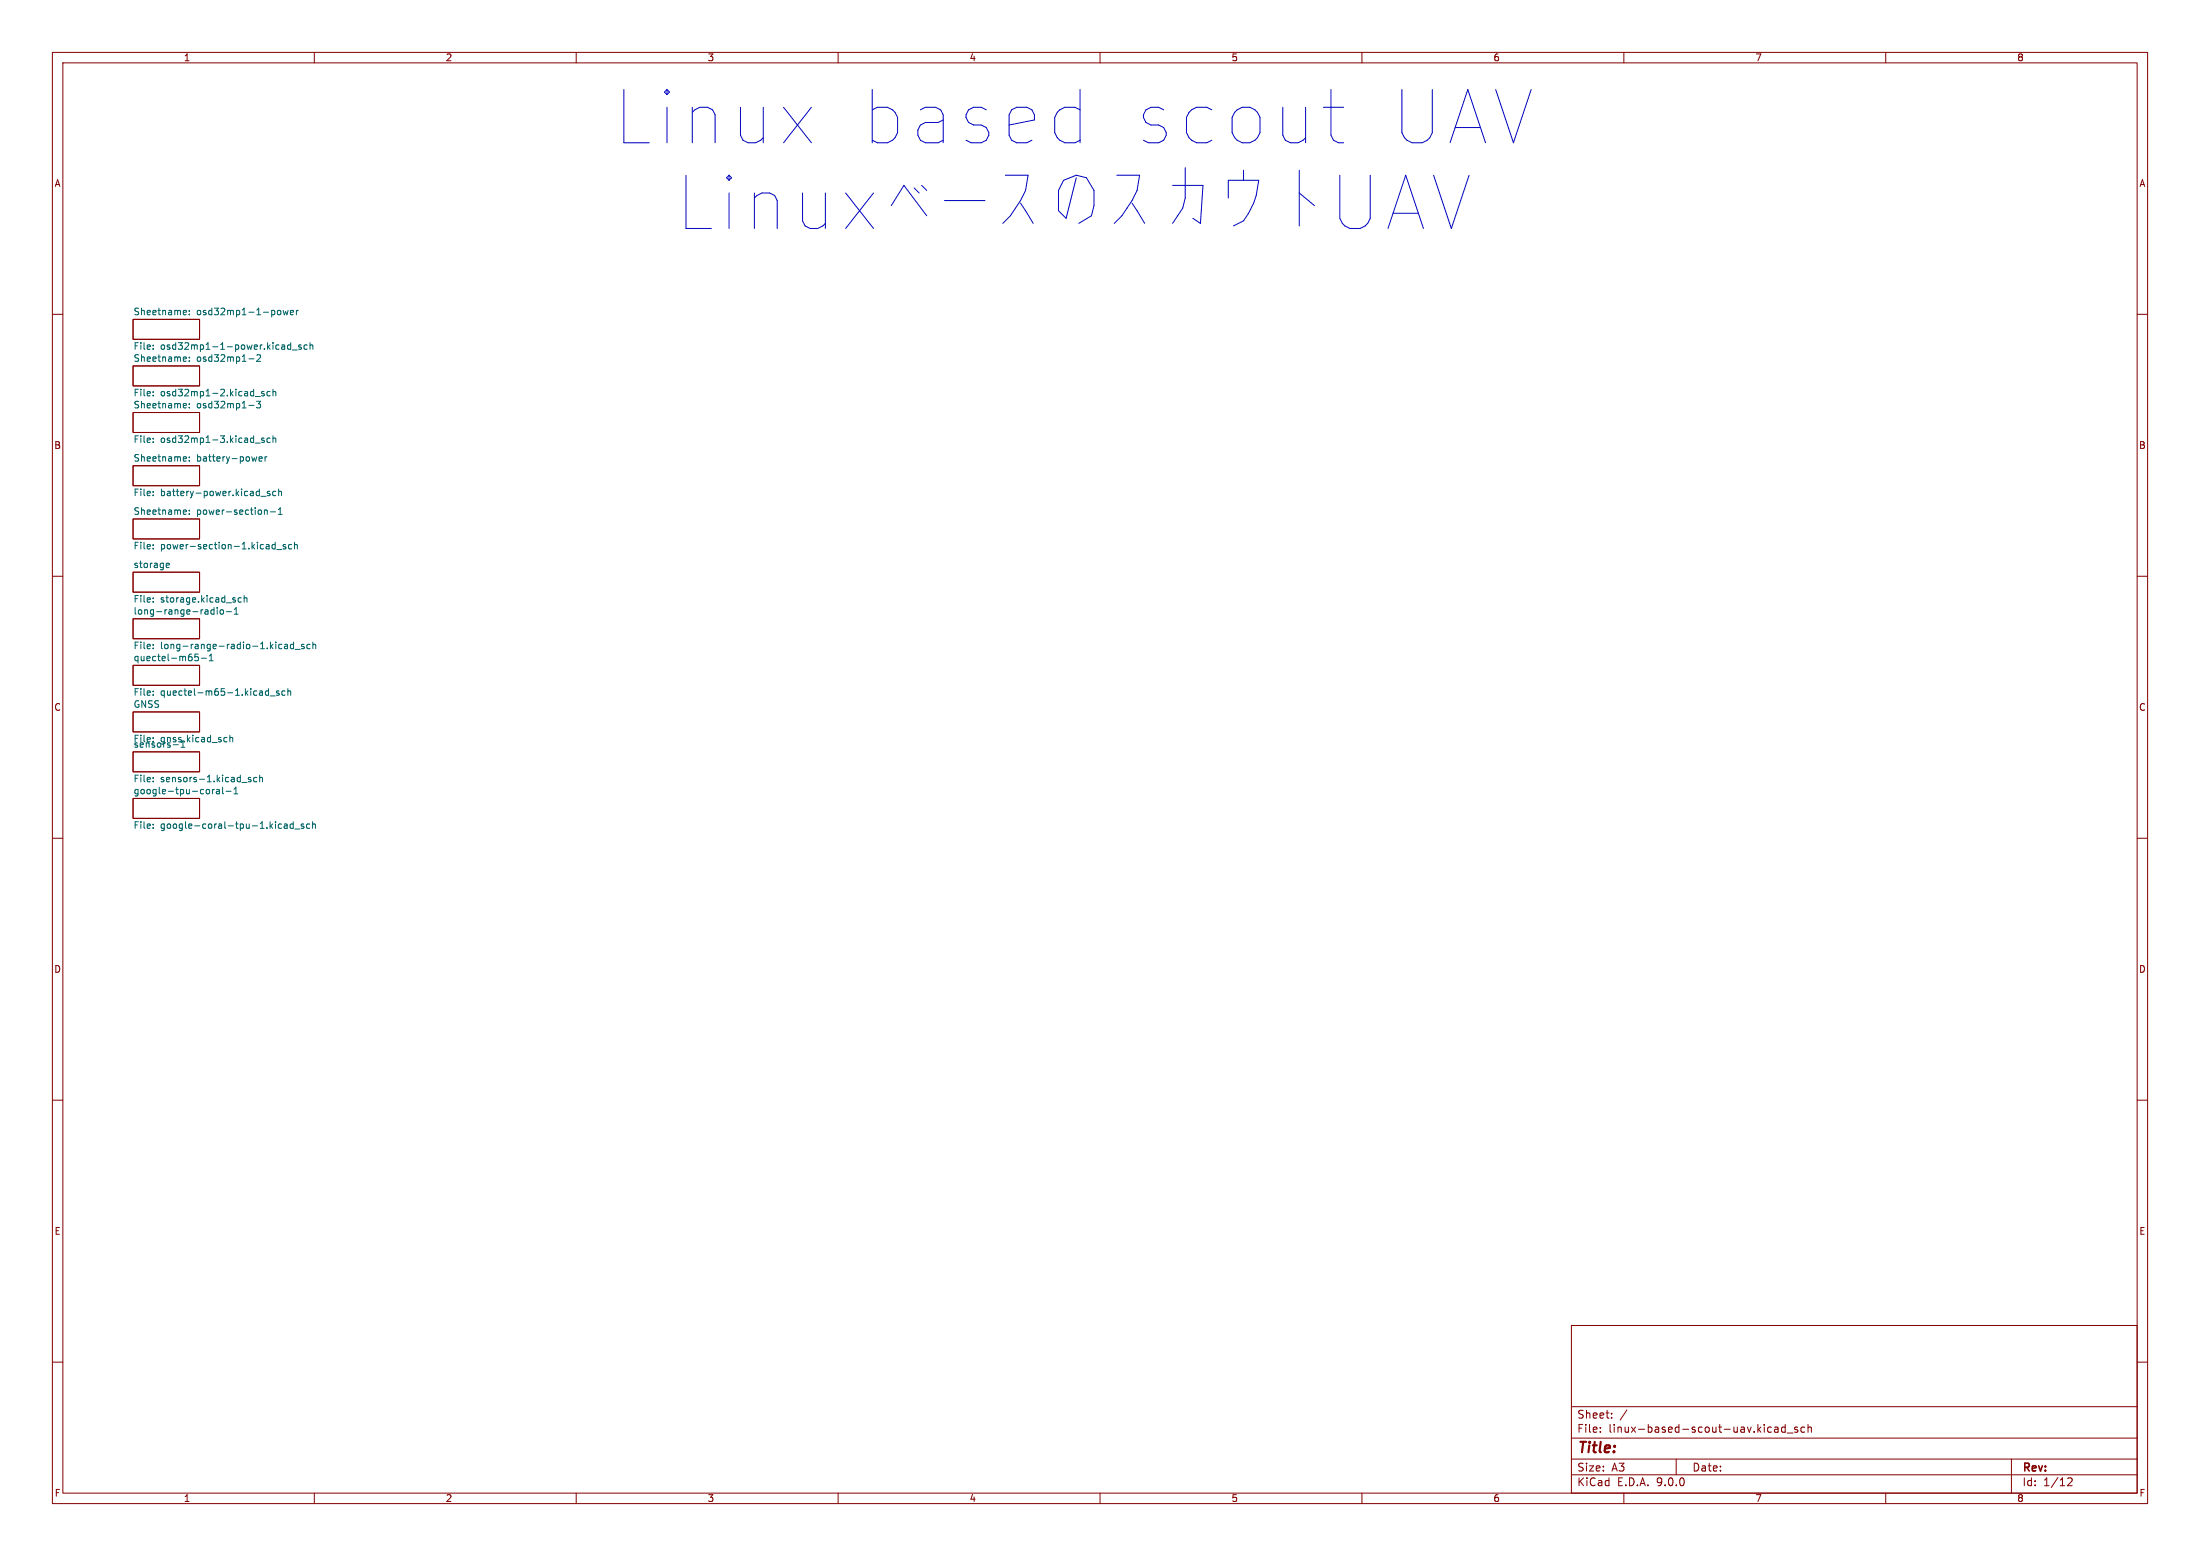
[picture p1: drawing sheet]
<svg xmlns="http://www.w3.org/2000/svg" width="420mm" height="297mm" viewBox="0 0 420 297" stroke-linecap="round" stroke-linejoin="round" font-family="sans-serif">
<g fill="none" stroke="#840000" stroke-width=".19">
<path d="M10 10h400v277h-400zM12 12h396v273h-396zM60 10v2M110 10v2M160 10v2M210 10v2M260 10v2M310 10v2M360 10v2M10 60h2M25.4 69.9h12.7v3.8h-12.7zM25.4 78.7h12.7v3.9h-12.7z"/>
<path d="M25.4 61h12.7v3.8h-12.7zM408 60h2M25.4 88.9h12.7v3.8h-12.7zM25.4 99.1h12.7v3.8h-12.7zM10 110h2M25.4 118.1h12.7v3.8h-12.7zM25.4 109.2h12.7v3.8h-12.7zM408 110h2M25.4 127h12.7v3.8h-12.7zM25.4 135.9h12.7v3.8h-12.7zM10 160h2M25.4 152.4h12.7v3.8h-12.7z"/>
<path d="M25.4 143.5h12.7v3.8h-12.7zM408 160h2M10 210h2M408 210h2M300 253h108v32h-108zM10 260h2M300 278.5h108M300 274.5h108M300 268.5h108M305.5 273.2v.2M305.5 272.5v.1M307.7 270.5v.2"/>
<path d="M307.7 269.8v.1M310.6 269.1l-1.3 1.9M320 278.5v3M337.7 272.4l.5 .1M338.2 273.3l-.5 .1M338.8 272.5h.6v.9M339.4 272.7l-.5 .1a.29 .29 0 0 0-.2 .3 .29 .29 0 0 0 .2 .3l.5-.1M340.8 272.5l-.4-.1-.3 .3 .1 .6h.6M340.8 271.9v1.5M341.2 273.5h1.1M343.2 272.5l-.4-.1-.2 .2 .1 .2 .5 .2v.3h-.6M344.5 272.5l-.4-.1-.3 .3 .1 .6h.6"/>
<path d="M345.2 272.5l.2-.1 .3 .1 .1 .9M345.2 271.9v1.5M384 278.5v6.5M408 260h2M60 285v2M110 285v2M160 285v2M210 285v2M260 285v2M300 281.5h108M310 285v2M360 285v2"/>
<path d="M394.7 282.2l.6-.1 .2 .1 .1 .3-.9 1.1h.9"/>
</g>
<g fill="none" stroke="#006464" stroke-width=".19">
<path d="M35.2 59.2l.3 .1 .1 .2-.6 .2M36.1 59.3v.1M36.1 60v.1M53.2 59.2l.3 .1 .1 .2v.5l-.4 .1M54 59.2l.3 .9 .2-.6 .3 .6 .2-.9M55.4 59.7l.6-.2v-.2l-.4-.1-.2 .2 .1 .6h.5M56.6 59.2v.9M56.9 59.2l-.3 .3M29.2 75.4v.2M29.2 65.9v.1M29.2 66.6v.1M29.2 74.8v.1"/>
<path d="M35.2 68.1l.3 .1 .1 .2-.6 .2M35.2 77l.3 .1 .1 .2-.6 .1M35.5 68.9l-.3 .1M35.5 77.8l-.3 .1M35.5 60l-.3 .1M36.1 68.9v.1M36.1 68.2v.1M36.1 77.1v.1M36.1 77.7v.2M47.5 68.5h1M47.5 77.4h1M48.7 75.7h1"/>
<path d="M49 76.6h.8l-.5 .5 .4 .1v.5l-.2 .2-.5-.2M49.8 67.9l-.1 .3-.7 .8h.8M50.4 74.8l-.3-.1-.2 .2 .1 .2 .4 .1v.3h-.5M51.6 74.8l-.4-.1-.2 .3 .1 .5h.5M52.1 74.8l.2-.1 .3 .1 .1 .8M52.1 74.3v1.3M55.5 65.4v1.3M55.5 65.9l-.4-.1-.2 .3 .1 .5h.5M55.8 66.8h1M57.5 65.9l-.3-.1-.2 .2 .1 .2 .4 .1v.3h-.5M58.6 65.9l-.3-.1-.3 .3 .2 .5h.4M59.2 66l.2-.2 .3 .1v.8"/>
<path d="M59.2 65.4v1.3M29.2 83.7v.1M29.2 84.3v.2M29.2 93.8v.2M29.2 94.5v.1M35.2 87.2h.3l.1 .3-.6 .1M35.2 97.3l.3 .1 .1 .2-.6 .2M35.5 88h-.3M35.5 98.1l-.3 .1M36.1 87.2v.2M36.1 87.9v.1M36.1 97.4v.1"/>
<path d="M36.1 98.1v.1M48.7 84.6h1M49 87.2l-.2 .8M49.4 87.6l.7-.1-.1-.3h-.4l-.2 .2 .1 .6h.5M49.8 94.7h1M50.4 83.7l-.3-.1-.2 .2 .1 .2 .4 .1v.3h-.5M50.5 97.3v.9M50.5 97.5l.2-.2 .3 .1v.8M50.6 87.2v.8M51 87.2l-.4 .2M51.5 93.8h-.3l-.2 .2 .1 .1 .4 .2v.3h-.5M51.6 83.7l-.4-.1-.2 .3 .1 .5h.5"/>
<path d="M51.6 97.7h1M52.1 83.2v1.3M52.1 83.7l.2-.1 .3 .1 .1 .8M52.7 93.8h-.4l-.3 .2 .2 .6h.5M53.1 98.2h.8M53.1 97.3l.4-.4v1.3M53.2 93.9l.2-.1h.3v.8M53.2 93.3v1.3M29.2 104v.1M29.2 104.7v.1M29.2 114.2v.1M29.2 114.8v.1"/>
<path d="M31.8 108.3h.5M31.8 107.6l.4-.1 .1 .3-.6 .1M40.9 116v1.2M40.9 116.4h-.4l-.2 .2 .1 .6h.5M41.5 116.4v.8M42.1 116.5l.2-.1 .3 .1 .1 .5-.1 .2h-.3l-.2-.1zM43.2 116.8h1M44.7 117.2h.8M45.1 116v1.2M46.1 114.2l-.4-.1-.2 .2 .1 .6h.5M46.6 114.2l.2-.1 .3 .1 .1 .7M46.6 113.7v1.2"/>
<path d="M52 104.7h.5M52 104h.5M52.5 103.5v1.3M52.8 104.9h1M54.5 104l-.3-.1-.2 .2 .1 .2 .4 .1v.3h-.5M55.7 104l-.4-.1-.2 .3 .1 .5h.5M56.2 104.1l.2-.2 .3 .1 .1 .8M56.2 103.5v1.3M29.2 123v.2M29.2 123.7v.1M29.2 131.9v.2M29.2 132.6v.1"/>
<path d="M37.2 124.9v.6l.2-.2 .4 .1 .1 .5-.2 .2-.5-.1M38.4 125.6h1M40 126.1h.7M40.3 124.9v1.2M50.8 132.7h.5M50.8 131.9h.5M51.3 131.4v1.3M51.6 132.8h.9M53.3 131.9h-.3l-.2 .2v.1l.5 .2v.3h-.5M54.3 123h.5l.1 .8M54.4 131.9h-.4l-.2 .2 .1 .6h.5M54.9 123.3h-.4l-.2 .2 .2 .3h.4"/>
<path d="M55 132l.1-.1h.3l.1 .8M55 131.4v1.3M56 123h-.3l-.3 .2 .2 .6h.4M56 122.6v1.2M56.3 123.9h1M58 123h-.3l-.1 .2v.1l.4 .2v.3h-.4M59.2 123h-.4l-.2 .2 .1 .6h.5M59.7 122.6v1.2M59.7 123.1l.2-.1h.3l.1 .8M29.2 140.8v.1M29.2 148.4v.2M29.2 149.1v.1"/>
<path d="M29.2 157.3v.2M29.2 158v.1M40.6 150.7v.8M40.9 150.7l-.3 .2M41.3 150.7h.5l.1 .8M41.9 151h-.4l-.2 .2 .2 .3h.4M42.5 150.3v1l.2 .2M43 140.8h.3M43.2 151h.9M43.3 141.5l-.3 .1M43.9 140.9l.2-.1h.3v.8M43.9 140.3v1.3"/>
<path d="M44.7 151.5h.7M44.9 150.4l-.2 .2M45 150.3v1.2M47.9 148.4h-.3l-.2 .2 .1 .1 .4 .2v.3h-.5M49 148.4h-.3l-.3 .2 .1 .6h.5M49.6 148.5l.2-.1h.3v.8M49.6 148v1.2M54.3 157.3h.5v.8M54.8 157.6h-.4l-.2 .2 .2 .3h.4M56 157.3h-.4l-.2 .2 .1 .6h.5M56 156.8v1.3M56.3 158.2h.9"/>
<path d="M58 157.3h-.3l-.2 .2 .1 .1 .4 .2v.3h-.5M59.1 157.3h-.3l-.3 .2 .1 .6h.5M59.7 157.4l.2-.1h.3v.8M59.7 156.8v1.3"/>
</g>
<g fill="none" stroke="#0000c2" stroke-width=".19">
<path d="M206.2 17.1v10.2M254.1 17.1v8.7l.5 1 .9 .5h1M131 33.4v10.2h4.8M139.2 33.4v1M139.2 36.8v6.8M139.2 33.4l-.5 .5 .5 .5M139.2 33.4l.5 .5-.5 .5M144 36.8v6.8M144 37.8a2.76 2.76 0 0 1 3.9-.5l.5 1v5.3M153.2 36.8v5.4l.5 .9a2.76 2.76 0 0 0 3.9-.5M157.6 36.8v6.8M161.4 36.8l5.4 6.8"/>
<path d="M166.8 36.8l-5.4 6.8M170.1 39.3l2.5-3.9 4.3 5.8M174.5 35.9l1 .9M175.9 35.4l1 1M180.3 38.3h7.7M191.9 33.4h4.4l-.5 3-1 1.9-1.9 2.9-1.5 1.4M194.8 38.8l2.4 3.8M205.2 20.5l1 .5M205.5 33.9l-2 7.8-1.4-1.5v-3.8l.9-2 2.5-1 1.9 .5 1.4 2.5v2.9l-.4 1.9-2.5 1.4M206.2 26.8l-1 .5M213.2 33.4h4.4l-.5 3-1 1.9-1.9 2.9-1.5 1.4M216.1 38.8l2.4 3.8"/>
<path d="M223.8 35.4h5.9l-.5 7.2-1.5-.9M226.3 32v5.8l-.5 1.9-2 2.9M234.5 37.8v-3.4h5.8a14 14 0 0 1-2.9 7.8l-1.9 .9M237.4 32.5v1.9M248 36.8l2.9 2.5M248 32.5v10.6M252.6 20.5h3.9M255.8 33.4v8.3l.5 .9 .4 .5 1 .5h1.9l1-.5 .5-.5 .5-.9v-8.3M273.7 33.4l3.4 10.2 3.4-10.2M265 43.6l3.4-10.2 3.3 10.2M265.9 40.7h4.9"/>
</g>
<g font-size="14.2" fill="#0000c2">
<text x="117.5" y="27.9">Linux</text>
<text x="163.3" y="27.9">based</text>
<text x="214" y="27.9">scout</text>
<text x="261.3" y="27.9">UAV</text>
</g>
<text font-size="2.8" fill="#840000" x="301" y="277.9">Title:</text>
<g font-size="2.1" fill="#840000">
<text x="301" y="273.7">File:</text>
<text x="301" y="271">Sheet:</text>
<text x="307.1" y="273.7">linux-based-scout-uav.kicad_sch</text>
<text x="301" y="281.1">Size:</text>
<text x="307.6" y="281.1">A3</text>
<text x="323" y="281.1">Date:</text>
<text x="386" y="281.3">Rev:</text>
<text x="301" y="283.9">KiCad</text>
<text x="308.7" y="283.9">E.D.A.</text>
<text x="316.3" y="283.9">9.0.0</text>
<text x="386" y="283.9">Id:</text>
<text x="390.1" y="283.9">1/12</text>
</g>
<g font-size="1.8" fill="#840000">
<text x="35" y="11.9">1</text>
<text x="85" y="11.9">2</text>
<text x="135" y="11.9">3</text>
<text x="185" y="11.9">4</text>
<text x="235" y="11.9">5</text>
<text x="285" y="11.9">6</text>
<text x="335" y="11.9">7</text>
<text x="385" y="11.9">8</text>
<text x="10.3" y="35.9">A</text>
<text x="408.3" y="35.9">A</text>
<text x="10.3" y="85.9">B</text>
<text x="408.2" y="85.9">B</text>
<text x="10.3" y="135.9">C</text>
<text x="408.2" y="135.9">C</text>
<text x="10.3" y="185.9">D</text>
<text x="408.2" y="185.9">D</text>
<text x="10.3" y="235.9">E</text>
<text x="408.3" y="235.9">E</text>
<text x="10.3" y="285.9">F</text>
<text x="35" y="286.9">1</text>
<text x="85" y="286.9">2</text>
<text x="135" y="286.9">3</text>
<text x="185" y="286.9">4</text>
<text x="235" y="286.9">5</text>
<text x="285" y="286.9">6</text>
<text x="335" y="286.9">7</text>
<text x="385" y="286.9">8</text>
<text x="408.3" y="285.9">F</text>
</g>
<g font-size="1.8" fill="#006464">
<text x="25.4" y="60.2">Sheetname:</text>
<text x="37.5" y="60.2">osd32mp1-1-power</text>
<text x="25.4" y="69.1">Sheetname:</text>
<text x="25.4" y="67.1">File:</text>
<text x="30.6" y="67.1">osd32mp1-1-power.kicad_sch</text>
<text x="37.5" y="69.1">osd32mp1-2</text>
<text x="25.4" y="76">File:</text>
<text x="30.6" y="76">osd32mp1-2.kicad_sch</text>
<text x="25.4" y="78">Sheetname:</text>
<text x="37.5" y="78">osd32mp1-3</text>
<text x="25.4" y="84.9">File:</text>
<text x="25.4" y="88.2">Sheetname:</text>
<text x="30.6" y="84.9">osd32mp1-3.kicad_sch</text>
<text x="37.5" y="88.2">battery-power</text>
<text x="25.4" y="95">File:</text>
<text x="30.6" y="95">battery-power.kicad_sch</text>
<text x="25.4" y="98.3">Sheetname:</text>
<text x="37.5" y="98.3">power-section-1</text>
<text x="25.4" y="105.2">File:</text>
<text x="30.6" y="105.2">power-section-1.kicad_sch</text>
<text x="25.4" y="108.5">storage</text>
<text x="25.4" y="117.4">long-range-radio-1</text>
<text x="25.4" y="115.3">File:</text>
<text x="30.6" y="115.3">storage.kicad_sch</text>
<text x="25.4" y="124.2">File:</text>
<text x="30.6" y="124.2">long-range-radio-1.kicad_sch</text>
<text x="25.4" y="126.3">quectel-m65-1</text>
<text x="25.4" y="133.1">File:</text>
<text x="25.4" y="135.2">GNSS</text>
<text x="30.6" y="133.1">quectel-m65-1.kicad_sch</text>
<text x="25.4" y="142.8">sensors-1</text>
<text x="25.4" y="142">File:</text>
<text x="30.6" y="142">gnss.kicad_sch</text>
<text x="25.4" y="149.6">File:</text>
<text x="30.6" y="149.6">sensors-1.kicad_sch</text>
<text x="25.4" y="151.7">google-tpu-coral-1</text>
<text x="25.4" y="158.5">File:</text>
<text x="30.6" y="158.5">google-coral-tpu-1.kicad_sch</text>
</g>
</svg>
